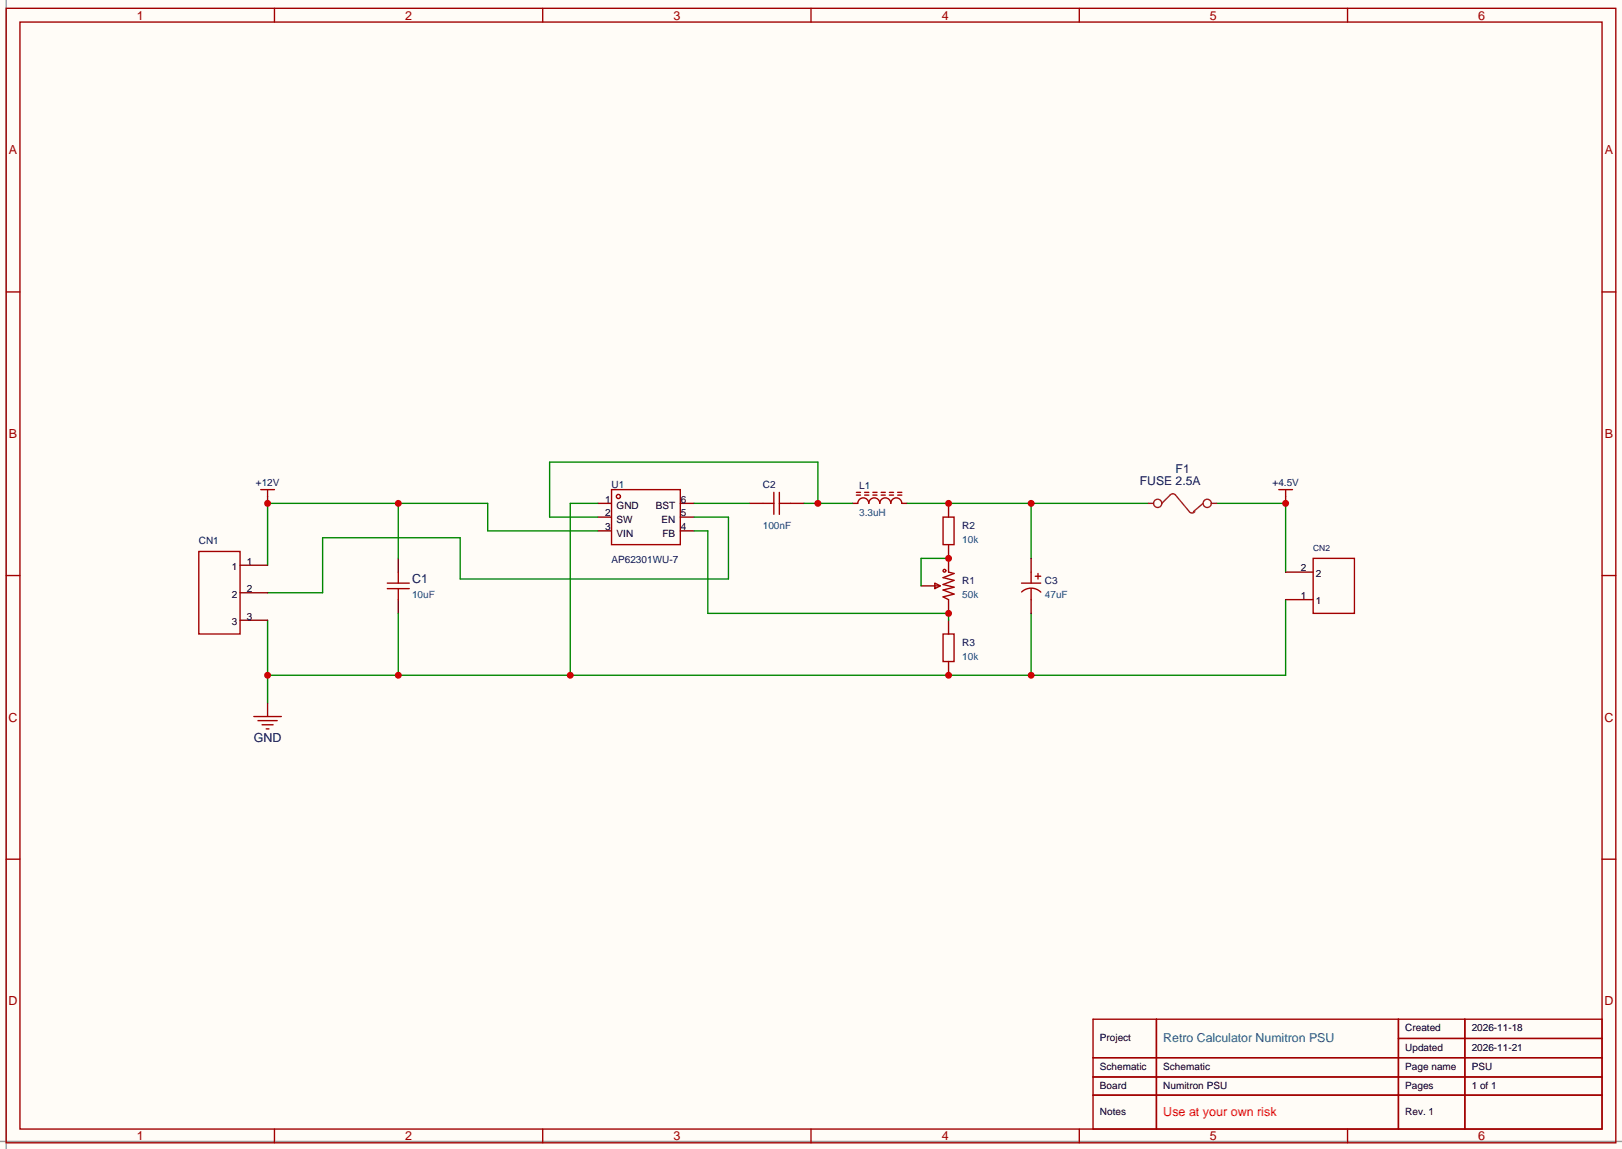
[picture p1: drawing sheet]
<svg xmlns="http://www.w3.org/2000/svg" width="299mm" height="212mm" viewBox="0 0 299 212" stroke-linecap="round" stroke-linejoin="round" font-family="sans-serif">
<path d="M0 0h299.5v212.2h-299.5z" fill="#fffcf7"/>
<path d="M1.1 0v212.2M0 210.8h299.5" fill="none" stroke="#999" stroke-width=".25"/>
<g fill="none" stroke="#a10000" stroke-width=".25">
<path d="M1.1 1.5h297.2v209.6h-297.2zM3.7 4.1h292.1v204.4h-292.1zM50.7 1.5v2.6M100.2 1.5v2.6M149.7 1.5v2.6M199.3 1.5v2.6M248.8 1.5v2.6M1.1 53.9h2.6M295.8 53.9h2.5M112.9 90.4h12.7v10.2h-12.7zM140.8 93h2.1M142.9 90.9v4.1"/>
<path d="M143.9 90.9v4.1M143.9 93h2M158.1 91.5h.8M158.1 90.9h.8M158.4 93a1.02 1.02 0 0 1 1-1 1.02 1.02 0 0 1 1 1 1.02 1.02 0 0 1 1-1 1.02 1.02 0 0 1 1 1 1.02 1.02 0 0 1 1-1 1.02 1.02 0 0 1 1.1 1 1.02 1.02 0 0 1 1-1 1.02 1.02 0 0 1 1 1M159.6 91.5h.8M159.6 90.9h.8M161.2 91.5h.7M161.2 90.9h.7M162.7 91.5h.7M162.7 90.9h.7M164.2 91.5h.8"/>
<path d="M164.2 90.9h.8M165.7 91.5h.8M165.7 90.9h.8M174.1 95.5h2v5.1h-2zM1.1 106.3h2.6M71.5 108.7h4.1M71.5 107.7h4.1M73.5 105.7v2M73.5 108.7v2.1M172.6 107.7l1 .5-1 .5zM172.6 108.2h1M174.1 117.1h2v5.1h-2z"/>
<path d="M175.1 105.7l1 .2-2 .8 2 .5-2 .8 2 .5-2 .5 2 .7-2 .5 1 .6M295.8 106.3h2.5M1.1 158.7h2.6M295.8 158.7h2.5M201.8 188.3h94v20.2h-94zM201.8 195.4h94M201.8 198.9h94M213.5 188.3v20.2M258.2 188.3v20.2M258.2 191.8h37.6M270.4 188.3v20.2M50.7 208.5v2.6"/>
<path d="M100.2 208.5v2.6M149.7 208.5v2.6M199.3 208.5v2.6M201.8 202.3h94M248.8 208.5v2.6"/>
<circle cx="114.2" cy="91.7" r=".38"/>
<circle cx="174.4" cy="105.4" r=".25"/>
</g>
<g fill="none" stroke="#870000" stroke-width=".25">
<path d="M110.4 93h2.5M110.4 95.5h2.5M110.4 98.1h2.5M125.6 93h2.5M125.6 95.5h2.5M125.6 98.1h2.5M138.3 93h2.5M145.9 93h2.6M157.4 93h1M166.5 93h1M175.1 93v2.5M73.5 103.1v2.6"/>
<path d="M73.5 110.8v2.5M170.1 108.2h2.5M175.1 100.6v5.1M175.1 110.8v2.5M175.1 114.6v2.5M175.1 122.2v2.5"/>
</g>
<path d="M128.1 93h10.2M148.5 93h8.9M151 93v-7.6h-49.5v10.1h8.9" fill="none" stroke="#008700" stroke-width=".25"/>
<circle cx="151" cy="93" r=".63" fill="#c00"/>
<path d="M167.5 93h44.5M190.4 93v10.1" fill="none" stroke="#008700" stroke-width=".25"/>
<g fill="#c00">
<circle cx="190.4" cy="93" r=".63"/>
<circle cx="175.1" cy="93" r=".63"/>
</g>
<path d="M49.4 129.8v2.5" fill="none" stroke="#870000" stroke-width=".25"/>
<path d="M46.9 132.3h5M47.6 133.1h3.6M48.4 133.9h2M49.1 134.6h.6" fill="none" stroke="#a10000" stroke-width=".25"/>
<path d="M110.4 93h-5.1v31.7M224.7 93h12.7v12.7M49.4 114.6v15.2M73.5 113.3v11.4M190.4 113.3v11.4M237.4 110.8v13.9h-188" fill="none" stroke="#008700" stroke-width=".25"/>
<g fill="#c00">
<circle cx="49.4" cy="124.7" r=".63"/>
<circle cx="73.5" cy="124.7" r=".63"/>
<circle cx="105.3" cy="124.7" r=".63"/>
<circle cx="175.1" cy="124.7" r=".63"/>
<circle cx="190.4" cy="124.7" r=".63"/>
</g>
<path d="M128.1 95.5h6.4v11.4h-49.5v-7.6h-25.4v10.2h-10.2M175.1 103.1h-5v5.1" fill="none" stroke="#008700" stroke-width=".25"/>
<circle cx="175.1" cy="103.1" r=".63" fill="#c00"/>
<path d="M128.1 98.1h2.6v15.2h44.4v1.3" fill="none" stroke="#008700" stroke-width=".25"/>
<circle cx="175.1" cy="113.3" r=".63" fill="#c00"/>
<path d="M73.5 93v10.1M110.4 98.1h-20.4v-5.1h-40.6v11.4" fill="none" stroke="#008700" stroke-width=".25"/>
<circle cx="73.5" cy="93" r=".63" fill="#c00"/>
<path d="M49.4 91.7v1.3" fill="none" stroke="#870000" stroke-width=".25"/>
<circle cx="49.4" cy="93" r=".63" fill="#c00"/>
<path d="M48.1 90.4h2.6M49.4 90.4v1.3" fill="none" stroke="#a10000" stroke-width=".25"/>
<path d="M237.4 91.7v1.3" fill="none" stroke="#870000" stroke-width=".25"/>
<circle cx="237.4" cy="93" r=".63" fill="#c00"/>
<path d="M236.1 90.4h2.5M237.4 90.4v1.3M36.7 101.9h7.6v15.2h-7.6zM188.6 107.7h3.6M188.6 109.3a2.54 2.54 0 0 1 3.6 .1M190.4 105.7v2M190.4 108.7v2.1M191.1 106.4h1.1M191.6 105.9v1M242.4 103.1h7.7v10.2h-7.7z" fill="none" stroke="#a10000" stroke-width=".25"/>
<path d="M44.3 104.4h5.1M44.3 109.5h5.1M44.3 114.6h5.1M190.4 103.1v2.6M190.4 110.8v2.5M237.4 110.8h5M237.4 105.7h5" fill="none" stroke="#870000" stroke-width=".25"/>
<g fill="none" stroke="#8c2424" stroke-width=".25">
<path d="M212 93h1M214.5 93l1.7-1.7 .5-.1 .3 .3 2.7 3.1 .6 .1 .3-.2M222.1 93l-1.8 1.5M223.6 93h1.1"/>
<circle cx="213.7" cy="93" r=".76"/>
<circle cx="222.9" cy="93" r=".76"/>
</g>
<g font-size="2.3" fill="#a00000">
<text x="25.3" y="3.6">1</text>
<text x="74.8" y="3.6">2</text>
<text x="124.3" y="3.6">3</text>
<text x="173.9" y="3.6">4</text>
<text x="223.4" y="3.6">5</text>
<text x="272.9" y="3.6">6</text>
<text x="1.7" y="28.5">A</text>
<text x="296.3" y="28.5">A</text>
<text x="1.7" y="80.9">B</text>
<text x="296.3" y="80.9">B</text>
<text x="1.6" y="133.3">C</text>
<text x="296.2" y="133.3">C</text>
<text x="1.6" y="185.7">D</text>
<text x="296.2" y="185.7">D</text>
<text x="25.3" y="210.6">1</text>
<text x="74.8" y="210.6">2</text>
<text x="124.3" y="210.6">3</text>
<text x="173.9" y="210.6">4</text>
<text x="223.4" y="210.6">5</text>
<text x="272.9" y="210.6">6</text>
</g>
<g font-size="2.3" fill="#000080">
<text x="76.1" y="107.8">C1</text>
<text x="46.8" y="137">GND</text>
</g>
<text font-size="2.3" fill="#069" x="214.8" y="192.5">Retro Calculator Numitron PSU</text>
<text font-size="2.3" fill="#f00" x="214.8" y="206.1">Use at your own risk</text>
<g font-size="2.2" fill="#000080">
<text x="210.4" y="89.5">FUSE 2.5A</text>
<text x="217" y="87.4">F1</text>
</g>
<g font-size="1.8" fill="#000080">
<text x="47.2" y="89.8">+12V</text>
<text x="234.9" y="89.8">+4.5V</text>
<text x="112.9" y="90.1">U1</text>
<text x="140.8" y="90.1">C2</text>
<text x="158.6" y="90.3">L1</text>
<text x="36.7" y="100.5">CN1</text>
<text x="177.7" y="97.7">R2</text>
<text x="112.9" y="104">AP62301WU-7</text>
<text x="177.7" y="107.8">R1</text>
<text x="192.9" y="107.8">C3</text>
<text x="177.7" y="119.3">R3</text>
</g>
<g font-size="1.8">
<text x="111.8" y="92.8">1</text>
<text x="111.8" y="95.4">2</text>
<text x="113.8" y="94.1">GND</text>
<text x="121.1" y="94.1">BST</text>
<text x="125.7" y="95.4">5</text>
<text x="125.7" y="92.8">6</text>
<text x="111.8" y="97.9">3</text>
<text x="113.8" y="96.6">SW</text>
<text x="113.8" y="99.2">VIN</text>
<text x="122.1" y="96.6">EN</text>
<text x="122.3" y="99.2">FB</text>
<text x="125.7" y="97.9">4</text>
<text x="42.8" y="105.3">1</text>
<text x="45.6" y="104.3">1</text>
<text x="240.2" y="105.5">2</text>
<text x="243" y="106.6">2</text>
<text x="42.8" y="110.4">2</text>
<text x="45.6" y="109.3">2</text>
<text x="240.2" y="110.6">1</text>
<text x="243" y="111.6">1</text>
<text x="42.8" y="115.4">3</text>
<text x="45.6" y="114.4">3</text>
<text x="259.5" y="190.5">Created</text>
<text x="271.7" y="190.5">2026-11-18</text>
<text x="203.1" y="197.6">Schematic</text>
<text x="203.1" y="192.3">Project</text>
<text x="214.8" y="197.6">Schematic</text>
<text x="259.5" y="194.1">Updated</text>
<text x="259.5" y="197.6">Page name</text>
<text x="271.7" y="194.1">2026-11-21</text>
<text x="271.7" y="197.6">PSU</text>
<text x="203.1" y="201.1">Board</text>
<text x="214.8" y="201.1">Numitron PSU</text>
<text x="259.5" y="201.1">Pages</text>
<text x="271.7" y="201.1">1 of 1</text>
<text x="203.1" y="205.9">Notes</text>
<text x="259.5" y="205.9">Rev. 1</text>
</g>
<g font-size="1.8" fill="#00f">
<text x="158.6" y="95.4">3.3uH</text>
<text x="140.8" y="97.7">100nF</text>
<text x="177.7" y="100.2">10k</text>
<text x="76.1" y="110.4">10uF</text>
<text x="177.7" y="110.4">50k</text>
<text x="192.9" y="110.4">47uF</text>
<text x="177.7" y="121.8">10k</text>
</g>
<text font-size="1.6" fill="#000080" x="242.4" y="101.8">CN2</text>
</svg>
